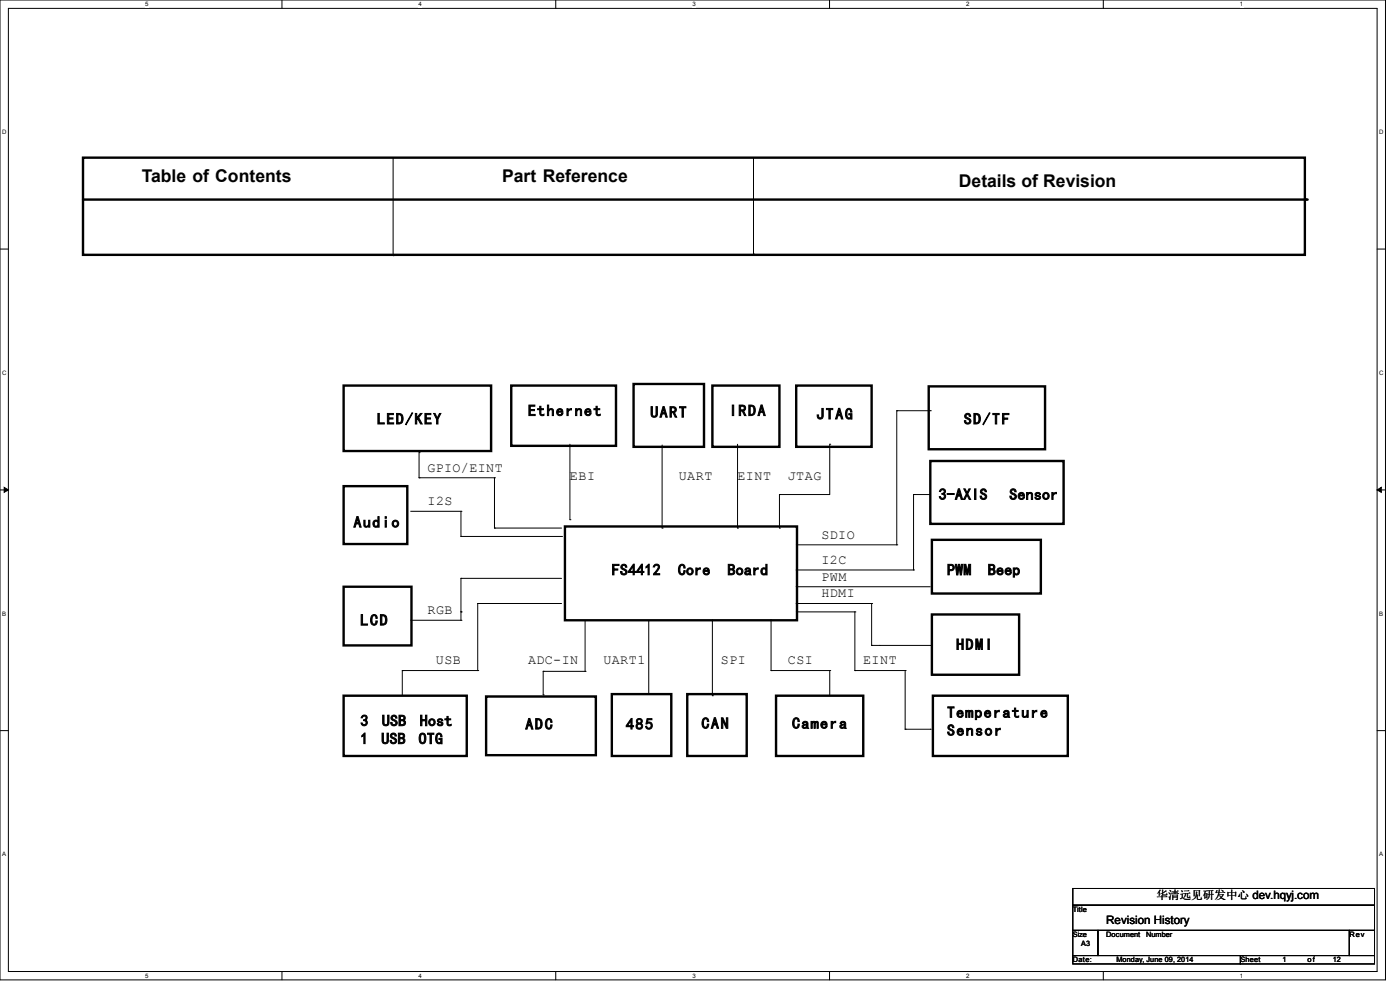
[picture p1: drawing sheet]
<svg xmlns="http://www.w3.org/2000/svg" width="297mm" height="210mm" viewBox="0 0 297 210" stroke-linecap="round" stroke-linejoin="round" font-family="sans-serif">
<path d="M0 0h293.9v207.9h-293.9zM1.8 1.8h290.3v204.3h-290.3z" fill="none" stroke="#000" stroke-width=".21"/>
<g fill="#fff">
<path d="M30.8 .2h.7v1.4h-.7z"/>
<path d="M30.8 206.2h.7v1.4h-.7z"/>
</g>
<path d="M59.8 0v1.8M59.8 206.1v1.8" fill="none" stroke="#000" stroke-width=".21"/>
<g fill="#fff">
<path d="M88.8 .2h.7v1.4h-.7z"/>
<path d="M88.8 206.2h.7v1.4h-.7z"/>
</g>
<path d="M117.9 0v1.8M117.9 206.1v1.8" fill="none" stroke="#000" stroke-width=".21"/>
<g fill="#fff">
<path d="M146.9 .2h.7v1.4h-.7z"/>
<path d="M146.9 206.2h.7v1.4h-.7z"/>
</g>
<path d="M176 0v1.8M176 206.1v1.8" fill="none" stroke="#000" stroke-width=".21"/>
<g fill="#fff">
<path d="M205 .2h.7v1.4h-.7z"/>
<path d="M205 206.2h.7v1.4h-.7z"/>
</g>
<path d="M234.1 0v1.8M234.1 206.1v1.8" fill="none" stroke="#000" stroke-width=".21"/>
<g fill="#fff">
<path d="M263.1 .2h.6v1.4h-.6z"/>
<path d="M263.1 206.2h.6v1.4h-.6z"/>
<path d="M.5 27.3h.9v1.4h-.9z"/>
<path d="M292.6 27.3h.9v1.4h-.9z"/>
<path d="M.5 78.4h.9v1.4h-.9z"/>
<path d="M292.6 78.4h.9v1.4h-.9z"/>
</g>
<path d="M0 52.8h1.8M292.1 52.8h1.8" fill="none" stroke="#000" stroke-width=".21"/>
<g fill="#fff">
<path d="M.5 129.5h.8v1.4h-.8z"/>
<path d="M292.6 129.5h.8v1.4h-.8z"/>
</g>
<path d="M0 103.9h1.8M292.1 103.9h1.8" fill="none" stroke="#000" stroke-width=".21"/>
<path d="M.9 103.4l.9 .5-.9 .5zM292.1 103.9l.9-.5v1z" fill="#000" stroke="#000" stroke-width=".21"/>
<g fill="#fff">
<path d="M.5 180.5h.8v1.4h-.8z"/>
<path d="M292.6 180.5h.8v1.4h-.8z"/>
</g>
<g fill="none" stroke="#000" stroke-width=".21">
<path d="M83.4 33.4v20.8M159.9 33.4v20.5M83.4 54.2h.1M159.9 53.9h.1M88.9 96h.1M88.9 96v5.3M120.9 94.2v16M140.5 94.4v17.6M156.5 94.2v17.8M176 94.2h.1M176 94.2v10.7h-10.6M190.2 87.1h.1"/>
<path d="M190.2 87.1v28.5M190.2 87.1h7.2M197.4 87.1h.1M87.1 108.5h10.7M88.9 101.3h.1M88.9 101.3h16M97.8 108.5h.1M97.8 113.8h.1M97.8 108.5v5.3M97.8 113.8h21.3M104.9 112h.1M104.9 101.3h.1"/>
<path d="M104.9 112h14.2M104.9 101.3v10.7M119.1 113.8h.1M120.9 110.2h.1M140.5 112h.1M156.5 112h.1M165.4 104.9h.1M165.4 112h.1M165.4 104.9v7.1M168.9 115.6h21.3M190.2 115.6h.1M193.8 104.9h.1"/>
<path d="M193.8 104.9h3.6M193.8 104.9v16M87.1 131.6h10.7M97.8 122.7h.1M97.8 129.8h.1M97.8 131.6h.1M97.8 122.7h21.3M97.8 122.7v8.9M101.3 128h.1M101.3 128h17.8M101.3 128v14.2M124.1 131.7v10.7"/>
<path d="M137.6 131.7v15.5M151.1 131.6v16M163.6 131.6v10.6M168.9 124.5h.1M168.9 120.9h.1M168.9 128h.1M168.9 124.5h28.5M168.9 129.8h12.5M168.9 128h16M168.9 120.9h24.9M181.4 129.8h.1M181.4 129.8v12.4"/>
<path d="M184.9 136.9h.1M184.9 128h.1M184.9 136.9h12.5M184.9 128v8.9M193.8 120.9h.1M197.4 136.9h.1M0 155h1.8M85.3 142.2h.1M85.3 147.6h.1M85.3 142.2h16M85.3 142.2v5.4M101.3 142.2h.1"/>
<path d="M115.2 142.4h.1M115.2 147.4h.1M115.2 142.4h8.9M115.2 142.4v5M124.1 142.4h.1M137.6 147.2h.1M151.1 147.6h.1M163.6 142.2h.1M163.6 142.2h12.4M176 142.2h.1M176 147.6h.1M176 142.2v5.4"/>
<path d="M181.4 142.2h.1M181.4 142.2h10.6M192 142.2h.1M192 154.7h.1M192 142.2v12.5M192 154.7h5.4M197.4 154.7h.1M292.1 155h1.8M227.6 188.5h64v3.5h-64zM227.6 192h64v5.4h-64zM227.6 197.4h5.3v5.3h-5.3zM232.9 197.4h53.4v5.3h-53.4z"/>
<path d="M286.3 197.4h5.3v5.3h-5.3zM227.6 202.7h35.5v1.8h-35.5zM263.1 202.7h28.5v1.8h-28.5z"/>
</g>
<g fill="none" stroke="#000" stroke-width=".51">
<path d="M17.6 33.4h259.2v20.7h-259.2zM17.6 42.3h259.6M72.9 81.8h31.3v13.9h-31.3zM108.5 81.8h22.2v12.8h-22.2zM134.4 81.4h15v13.4h-15zM151.1 81.8h14.3v13h-14.3zM168.9 81.8h16v13h-16zM197 82h24.7v13.3h-24.7zM197.4 97.8h28.2v13.3h-28.2zM72.9 103.1h13.5v12.3h-13.5zM119.8 111.7h49.3v19.9h-49.3zM197.7 114.5h23.1v11.4h-23.1z"/>
<path d="M72.9 124.5h14.4v12.4h-14.4zM197.7 130.3h18.5v12.8h-18.5zM72.9 147.6h26.1v12.8h-26.1zM103.1 147.7h23.3v12.5h-23.3zM129.8 147.2h12.6v13.2h-12.6zM145.8 147.2h12.6v13.2h-12.6zM164.6 147.6h18.5v12.8h-18.5zM197.9 147.6h28.6v12.8h-28.6z"/>
</g>
<circle cx="277.2" cy="42.3" r=".25" fill="#000"/>
<g font-size="3.7">
<text x="30.1" y="38.7">Table of Contents</text>
<text x="106.5" y="38.7">Part Reference</text>
<text x="203.4" y="39.6">Details of Revision</text>
</g>
<g font-size="3.3">
<text x="112" y="88.2">Ethernet</text>
<text x="138" y="88.6">UART</text>
<text x="154.7" y="88.2">IRDA</text>
<text x="173.2" y="88.9">JTAG</text>
<text x="80" y="90">LED/KEY</text>
<text x="204.5" y="90">SD/TF</text>
<text x="199.1" y="106">3-AXIS</text>
<text x="214.1" y="106">Sensor</text>
<text x="75" y="111.9">Audio</text>
<text x="129.8" y="122">FS4412</text>
<text x="143.8" y="122">Core</text>
<text x="154.3" y="122">Board</text>
<text x="200.9" y="122">PWM</text>
<text x="209.6" y="122">Beep</text>
<text x="76.5" y="132.7">LCD</text>
<text x="202.9" y="137.8">HDMI</text>
<text x="76.5" y="154">3</text>
<text x="81" y="154">USB</text>
<text x="89.1" y="154">Host</text>
<text x="111.5" y="154.7">ADC</text>
<text x="132.8" y="154.7">485</text>
<text x="148.8" y="154.6">CAN</text>
<text x="168" y="154.6">Camera</text>
<text x="200.9" y="152.2">Temperature</text>
<text x="76.5" y="157.8">1</text>
<text x="80.9" y="157.8">USB</text>
<text x="88.8" y="157.8">OTG</text>
<text x="200.9" y="156">Sensor</text>
</g>
<g font-size="2.8">
<text x="90.7" y="100">GPIO/EINT</text>
<text x="120.9" y="101.8">EBI</text>
<text x="144" y="101.8">UART</text>
<text x="156.5" y="101.8">EINT</text>
<text x="167.1" y="101.8">JTAG</text>
<text x="90.7" y="107.1">I2S</text>
<text x="174.2" y="114.3">SDIO</text>
<text x="174.2" y="119.6">I2C</text>
<text x="174.2" y="123.1">PWM</text>
<text x="90.7" y="130.3">RGB</text>
<text x="174.2" y="126.7">HDMI</text>
<text x="92.5" y="140.9">USB</text>
<text x="112" y="140.9">ADC-IN</text>
<text x="128" y="140.9">UART1</text>
<text x="152.9" y="140.9">SPI</text>
<text x="167.1" y="140.9">CSI</text>
<text x="183.1" y="140.9">EINT</text>
</g>
<g font-size="2.5">
<text x="245.4" y="190.7">华清远见研发中心 dev.hqyj.com</text>
<text x="234.7" y="196">Revision History</text>
</g>
<g font-size="1.6">
<text x="227.6" y="193.5">Title</text>
<text x="227.6" y="198.8">Size</text>
<text x="229.4" y="200.6">A3</text>
<text x="234.7" y="198.8">Document</text>
<text x="243.1" y="198.8">Number</text>
<text x="286.3" y="198.8">Rev</text>
<text x="227.6" y="204.1">Date:</text>
<text x="236.8" y="204.1">Monday, June 09, 2014</text>
<text x="263.1" y="204.1">Sheet</text>
<text x="272.1" y="204.1">1</text>
<text x="277.4" y="204.1">o f</text>
<text x="282.7" y="204.1">12</text>
</g>
<g font-size="1.3">
<text x="30.8" y="1.3">5</text>
<text x="88.8" y="1.3">4</text>
<text x="146.9" y="1.3">3</text>
<text x="205" y="1.3">2</text>
<text x="263.1" y="1.3">1</text>
<text x=".5" y="28.4">D</text>
<text x="292.6" y="28.4">D</text>
<text x=".5" y="79.5">C</text>
<text x="292.6" y="79.5">C</text>
<text x=".5" y="130.6">B</text>
<text x="292.6" y="130.6">B</text>
<text x=".5" y="181.7">A</text>
<text x="292.6" y="181.7">A</text>
<text x="30.8" y="207.4">5</text>
<text x="88.8" y="207.4">4</text>
<text x="146.9" y="207.4">3</text>
<text x="205" y="207.4">2</text>
<text x="263.1" y="207.4">1</text>
</g>
</svg>
